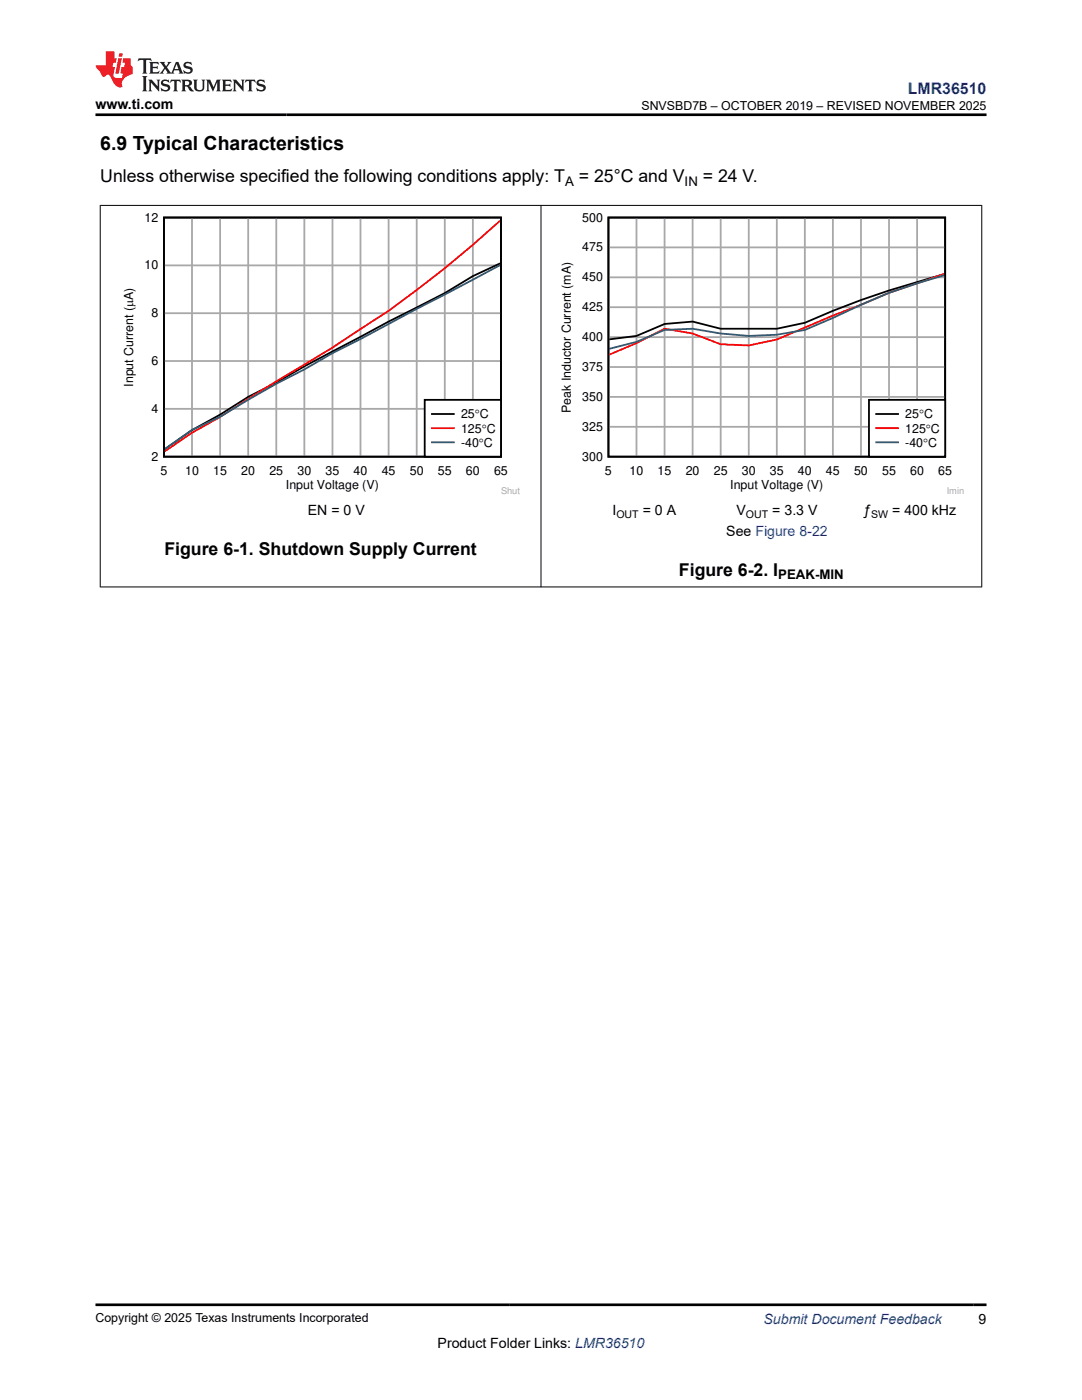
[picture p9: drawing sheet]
<svg xmlns="http://www.w3.org/2000/svg" width="216mm" height="279mm" viewBox="0 0 216 279" stroke-linecap="round" stroke-linejoin="round" font-family="sans-serif">
<path d="M32.7 43.4h67.3v47.7h-67.3zM99.8 52.6l-5.4 2.5-5.6 3.4-11.3 5.7-16.8 8.9-5.6 3.2-5.6 2.9-5.6 3.5-5.6 3.1-5.4 3.8" fill="none" stroke="#000" stroke-width=".36"/>
<g fill="none" stroke="#a8a8a8" stroke-width=".36">
<path d="M32.7 53h67.3M38.3 43.4v47.8M43.9 43.4v47.8M49.5 43.4v47.8M55.1 43.4v47.8M60.7 43.4v47.8M66.3 43.4v47.8M71.9 43.4v47.8M77.5 43.4v47.8M83.1 43.4v47.8M88.8 43.4v47.8M94.4 43.4v47.8"/>
<path d="M32.7 72.1h67.3M32.7 62.5h67.3M32.7 81.6h67.3"/>
</g>
<path d="M99.8 44.1a233.4 233.4 0 0 1-22.3 17.9l-11.2 7.4a545.7 545.7 0 0 0-22.4 13.8l-5.6 3.2-5.4 3.7" fill="none" stroke="#f00" stroke-width=".36"/>
<path d="M99.8 52.9l-27.9 14.8-5.6 2.8-5.6 3.2-5.6 2.9-11.2 6.6-5.6 2.6-5.4 3.8" fill="none" stroke="#295c75" stroke-width=".36"/>
<path d="M84.7 79.8h15.3v11.3h-15.3z" fill-rule="evenodd" fill="#fff"/>
<path d="M121.4 43.4h67.2v47.7h-67.2zM188.4 54.7a192.1 192.1 0 0 0-27.8 9.7l-5.6 1.2h-11.2l-5.6-1.4-5.6 .5-5.6 2.3-5.4 .7M84.7 79.8h15.3v11.3h-15.3zM86.2 82.6h4.4" fill="none" stroke="#000" stroke-width=".36"/>
<path d="M188.4 54.7l-11 3.7-5.6 2.4-5.6 2.2-11.2 4.8-5.6 1.1-5.6-.2-5.6-2.1-5.6-1-5.6 2.9-5.4 2.3M86.2 85.4h4.4" fill="none" stroke="#f00" stroke-width=".36"/>
<path d="M188.4 54.9a106.6 106.6 0 0 0-22.2 8.6l-5.6 2.3a48.3 48.3 0 0 1-22.4-.2l-5.6 .2-5.6 2.4-5.4 1.4M86.2 88.3h4.4" fill="none" stroke="#295c75" stroke-width=".36"/>
<g fill="none" stroke="#a8a8a8" stroke-width=".36">
<path d="M121.4 55.3h67.2M121.4 49.4h67.2M127 43.4v47.8M132.6 43.4v47.8M138.2 43.4v47.8M143.8 43.4v47.8M149.4 43.4v47.8M155 43.4v47.8M160.6 43.4v47.8M166.2 43.4v47.8M171.8 43.4v47.8M177.4 43.4v47.8"/>
<path d="M183 43.4v47.8M121.4 79.2h67.2M121.4 73.2h67.2M121.4 67.3h67.2M121.4 61.3h67.2M121.4 85.2h67.2"/>
</g>
<path d="M173.4 79.8h15.2v11.3h-15.2z" fill-rule="evenodd" fill="#fff"/>
<path d="M173.4 79.8h15.2v11.3h-15.2zM174.8 82.6h4.4" fill="none" stroke="#000" stroke-width=".36"/>
<path d="M174.8 85.4h4.4" fill="none" stroke="#f00" stroke-width=".36"/>
<path d="M174.8 88.3h4.4" fill="none" stroke="#295c75" stroke-width=".36"/>
<path d="M19.9 41h176.1M20 40.9v76.3M107.9 40.9v76.3M195.9 40.9v76.3M19.9 117.1h176.1" fill="none" stroke="#000" stroke-width=".2"/>
<path d="M27.7 11.6l-.2 .6 .5-.2h.6v.1v2.2l-.2 .4h1l-.2-.4v-2.2v-.1h.5l.5 .2-.1-.6zM29.8 12.4l.2 .3v1.6l-.2 .4h1.9l.1-.6a1.08 1.08 0 0 1-1.3 .2v-.7h.6l.4 .2v-.7l-.4 .2h-.6v-.5l.2-.2a1 1 0 0 1 1 .3l-.1-.5zM31.8 12.4l1 1.1-1 1.2h.9l-.2-.2 .4-.8 .5 .8-.2 .2h1.6l-.2-.2 .1-.5h1l.1 .5-.1 .2h.9l-.2-.4-.8-1.9h-.5l-1 2.1-.8-1.1 .9-1h-.8l.2 .2-.5 .6-.3-.6 .1-.2zM35.2 12.8l.4 1h-.8zM36.8 12.5a.65 .65 0 0 0-.2 .7 .65 .65 0 0 0 .6 .5l.7 .1 .1 .3a.79 .79 0 0 1-.7 .4 .79 .79 0 0 1-.7-.5l.1 .7 .2-.1a.93 .93 0 0 0 1.1 0 .93 .93 0 0 0 .4-.9 1.46 1.46 0 0 0-1.2-.6l-.1-.3a1.09 1.09 0 0 1 1.2 .2l-.2-.6-.1 .1-.6-.2zM28.4 15.2l.2 .4v2.2l-.2 .4h1l-.2-.4v-2.2l.2-.4zM29.6 15.9l.2 .4v1.5l-.2 .4h.8l-.3-.4v-1.3l1.7 1.8v-2l.2-.4h-.8l.2 .2 .1 1.1-1.2-1.3zM32.3 16a.65 .65 0 0 0-.2 .8 .65 .65 0 0 0 .7 .4l.6 .2 .1 .2a.79 .79 0 0 1-.7 .4 .79 .79 0 0 1-.7-.5l.1 .7 .2-.1a.93 .93 0 0 0 1.1 .1 .93 .93 0 0 0 .4-1 1.46 1.46 0 0 0-1.2-.5l-.1-.4a1.09 1.09 0 0 1 1.2 .2l-.2-.6-.1 .1-.6-.1zM34.1 15.9l-.1 .6a.63 .63 0 0 1 .7-.3l.1 1.6-.3 .4h1l-.2-.4v-1.6a.66 .66 0 0 1 .8 .3l-.1-.6zM36.2 15.9l.2 .4v1.5l-.2 .4h.9l-.2-.2v-.7h.5l.1 .2a.79 .79 0 0 0 1.2 .6l-1-.9a.61 .61 0 0 0 .6-.6 .61 .61 0 0 0-.5-.7zM36.9 16.2h.2a.47 .47 0 0 1 .5 .1 .47 .47 0 0 1 .1 .5l-.2 .1-.6 .1zM38.5 15.9l.2 .2a2.27 2.27 0 0 0 .4 2 1.04 1.04 0 0 0 1.7-.7v-1.3l.2-.2h-.8l.2 .4v1.1a.6 .6 0 0 1-.6 .6 .6 .6 0 0 1-.6-.6v-1.1l.3-.4zM41.1 15.9l.2 .4v1.5l-.2 .4h.7l-.2-.4v-1.4l.9 1.9 .8-1.9v1.4l-.2 .4h1l-.3-.4v-1.5l.3-.4h-.8l-.7 1.5-.7-1.5zM44.3 15.9l.2 .4v1.5l-.2 .4h1.9l.1-.6a1.09 1.09 0 0 1-1.3 .2v-.7h.6l.4 .2v-.6l-.4 .2h-.6v-.6l.2-.1a1.01 1.01 0 0 1 1 .3l-.1-.6zM46.4 15.9l.3 .4v1.5l-.3 .4h.8l-.2-.4v-1.3l1.6 1.8v-2l.2-.4h-.7l.2 .2v1.1l-1.2-1.3zM49 15.9l-.1 .6a.63 .63 0 0 1 .8-.3v1.6l-.3 .4h1l-.2-.4v-1.6a.66 .66 0 0 1 .8 .3l-.1-.6zM51.4 16a.65 .65 0 0 0-.2 .8 .65 .65 0 0 0 .6 .4l.6 .2 .2 .2a.79 .79 0 0 1-.8 .4 .79 .79 0 0 1-.6-.5l.1 .7 .2-.1a.93 .93 0 0 0 1 .1 .93 .93 0 0 0 .5-1 1.46 1.46 0 0 0-1.3-.5l-.1-.4a1.09 1.09 0 0 1 1.3 .2l-.2-.6-.2 .1-.5-.1z" fill="#231f20"/>
<path d="M21.1 10.3v2.7h-2.1l.1 .4 .9 1a.95 .95 0 0 0 .9 .9 .59 .59 0 0 1 .6-.4 .59 .59 0 0 1 .5 .3l.4 .8a1.59 1.59 0 0 0 2.1 1.4 1.61 1.61 0 0 1 1-2.3l1-.3-.1-1.5a1.59 1.59 0 0 1-.4-1.7h-1.4l-.2 .9h.5l-.1 .9h-.5l-.2 .9v.3l.4 .1-.2 .9h-.6a.73 .73 0 0 1-1.1-.7l.3-1.5h-.5l.2-.9h.5l.2-.9h-.5v-1.3zM23.6 11.6l-.6 3.1h.7l.6-3.1zM23.8 10.7l-.1 .6h.7l.1-.6z" fill="#ed1c24"/>
<path d="M19 22.9h177.8M19 260.4h177.8" fill="none" stroke="#000" stroke-width=".53"/>
<text font-size="3.9" x="20" y="29.9">6.9 Typical Characteristics</text>
<g font-size="3.5">
<text x="20" y="36.4">Unless otherwise specified the following conditions apply: T</text>
<text x="115.5" y="36.4">= 25°C and V</text>
<text x="140.2" y="36.4">= 24 V.</text>
<text x="32.8" y="110.7">Figure 6-1. Shutdown Supply Current</text>
<text x="135.5" y="114.9">Figure 6-2. I</text>
</g>
<text font-size="3.2" fill="#00f" x="181.1" y="18.7">LMR36510</text>
<g font-size="2.8">
<text x="19" y="21.8">www.ti.com</text>
<text x="61.4" y="102.8">EN = 0 V</text>
<text x="122.2" y="102.7">I</text>
<text x="128.2" y="102.7">= 0 A</text>
<text x="144.9" y="107">See Figure 8-22</text>
<text x="147" y="102.7">V</text>
<text x="154.1" y="102.7">= 3.3 V</text>
<text x="172.3" y="102.7">ƒ</text>
<text x="178" y="102.7">= 400 kHz</text>
<text x="87.3" y="269">Product Folder Links: LMR36510</text>
<text x="195.3" y="264.2">9</text>
</g>
<text font-size="2.8" fill="#00f" x="152.4" y="264.2">Submit Document Feedback</text>
<g font-size="2.6">
<text x="112.7" y="37.1">A</text>
<text x="136.6" y="37.1">IN</text>
<text x="155.3" y="115.6">PEAK-MIN</text>
</g>
<g font-size="2.5">
<text x="128" y="21.9">SNVSBD7B – OCTOBER 2019 – REVISED NOVEMBER 2025</text>
<text x="28.9" y="44.2">12</text>
<text x="116.2" y="44.2">500</text>
<text x="28.9" y="53.8">10</text>
<text x="116.2" y="50.2">475</text>
<text x="116.2" y="56.2">450</text>
<text x="30.2" y="63.3">8</text>
<text x="116.2" y="62.1">425</text>
<text x="116.2" y="68.1">400</text>
<text x="26.6" y="77.2" transform="rotate(-90 26.6 77.2)">Input Current (PA)</text>
<text x="30.2" y="72.9">6</text>
<text x="116.2" y="74.1">375</text>
<text x="30.2" y="82.4">4</text>
<text x="92" y="83.5">25</text>
<text x="94.8" y="83.5">qC</text>
<text x="113.9" y="82.4" transform="rotate(-90 113.9 82.4)">Peak Inductor Current (mA)</text>
<text x="116.2" y="80">350</text>
<text x="180.6" y="83.5">25</text>
<text x="183.4" y="83.5">qC</text>
<text x="92" y="86.3">125qC</text>
<text x="92" y="89.2">-40qC</text>
<text x="116.2" y="86">325</text>
<text x="180.6" y="86.3">125qC</text>
<text x="180.6" y="89.2">-40qC</text>
<text x="30.2" y="92">2</text>
<text x="32" y="94.8">5</text>
<text x="36.9" y="94.8">10</text>
<text x="42.5" y="94.8">15</text>
<text x="48.1" y="94.8">20</text>
<text x="53.8" y="94.8">25</text>
<text x="59.4" y="94.8">30</text>
<text x="65" y="94.8">35</text>
<text x="70.6" y="94.8">40</text>
<text x="76.2" y="94.8">45</text>
<text x="81.8" y="94.8">50</text>
<text x="87.4" y="94.8">55</text>
<text x="93" y="94.8">60</text>
<text x="98.6" y="94.8">65</text>
<text x="116.2" y="92">300</text>
<text x="120.7" y="94.8">5</text>
<text x="125.6" y="94.8">10</text>
<text x="131.2" y="94.8">15</text>
<text x="136.8" y="94.8">20</text>
<text x="142.4" y="94.8">25</text>
<text x="148" y="94.8">30</text>
<text x="153.6" y="94.8">35</text>
<text x="159.2" y="94.8">40</text>
<text x="164.8" y="94.8">45</text>
<text x="170.4" y="94.8">50</text>
<text x="176" y="94.8">55</text>
<text x="181.6" y="94.8">60</text>
<text x="187.2" y="94.8">65</text>
<text x="57.1" y="97.6">Input Voltage (V)</text>
<text x="145.7" y="97.6">Input Voltage (V)</text>
<text x="19" y="263.9">Copyright © 2025 Texas Instruments Incorporated</text>
</g>
<g font-size="2.1">
<text x="123" y="103.3">OUT</text>
<text x="148.9" y="103.3">OUT</text>
<text x="173.8" y="103.3">SW</text>
</g>
<g font-size="1.9" fill="#a8a8a8">
<text x="100" y="98.7">Shut</text>
<text x="188.9" y="98.7">Imin</text>
</g>
</svg>
